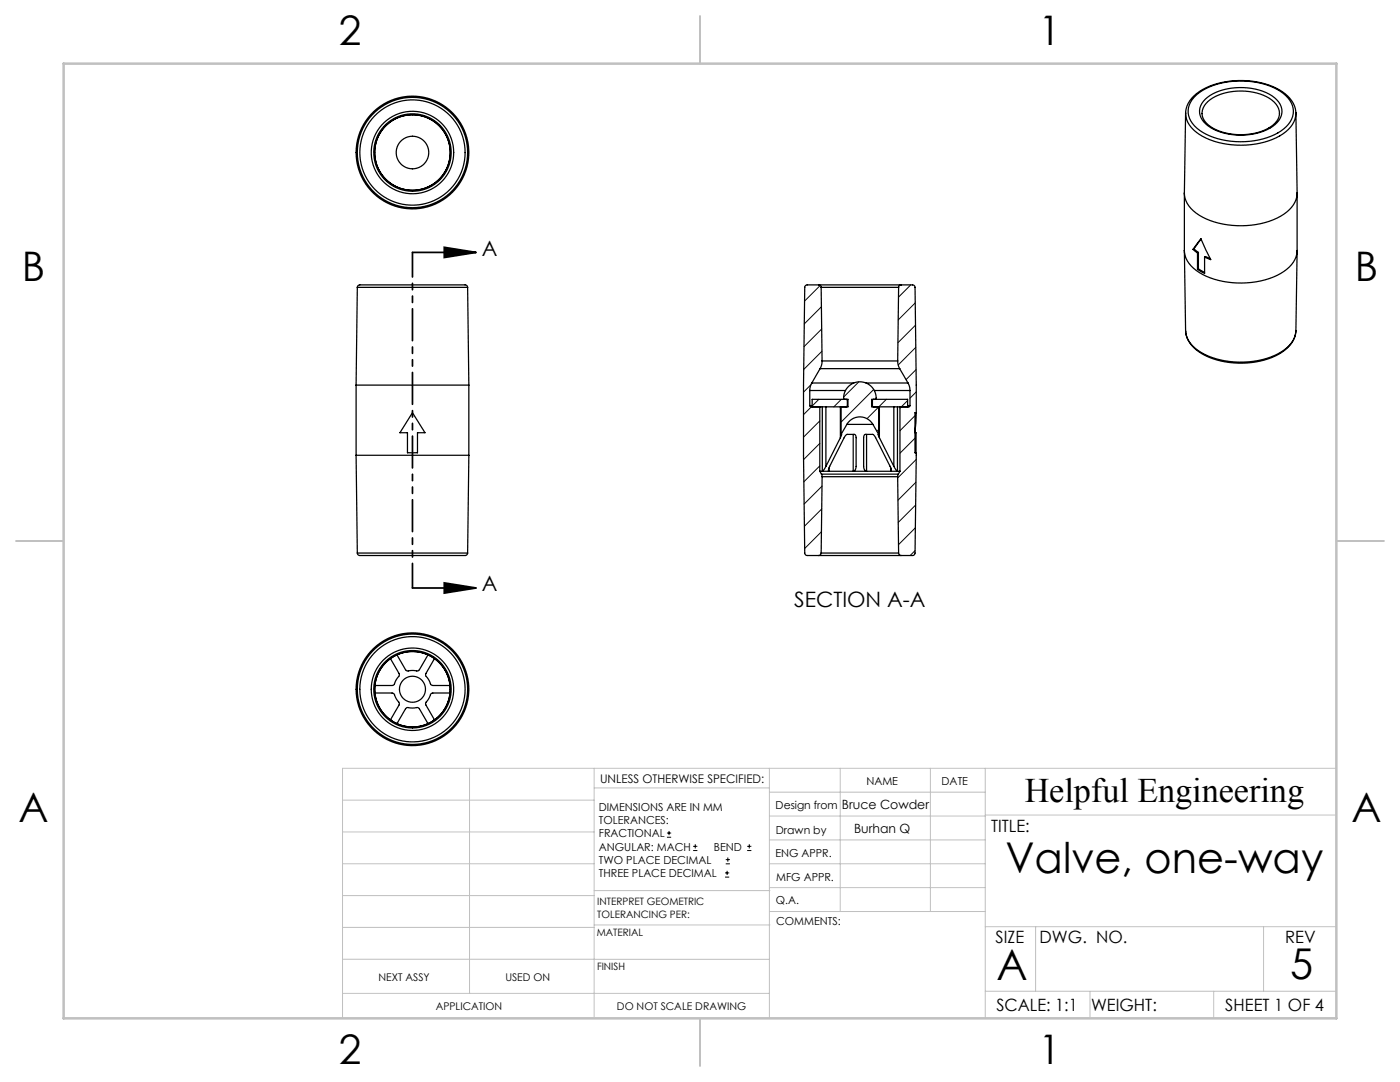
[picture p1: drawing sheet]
<svg xmlns="http://www.w3.org/2000/svg" width="279mm" height="216mm" viewBox="0 0 279 216" stroke-linecap="round" stroke-linejoin="round" font-family="sans-serif">
<g fill="none" stroke="#000" stroke-width=".2">
<path d="M163.7 57l-3.1 3.1M181.8 56.8l-2.5 2.5M161.8 76.8l-1.4 1.5M163.4 79.7l-1.3 1.3M163.9 61.2l-3.4 3.4M164 65.6l-3.5 3.6M164 70.1l-3.6 3.6M167.9 79.7l-1.5 1.5M171.4 76.2l-3 3M174.4 77.7l-6.5 6.5M176.9 79.7l-3.9 3.8M181.1 79.9l-1.5 1.5"/>
<path d="M182.7 60.4l-3.4 3.4M182.7 64.9l-3.5 3.5M182.8 69.3l-3.5 3.5M182.8 73.7l-2 2M182.9 78.2l-1.3 1.2M161.9 81.2l-1.5 1.5M163.6 84l-3.2 3.2M163.6 88.5l-3.2 3.2M163.6 93l-3.2 3.1M164 97l-3.5 3.6M175.4 85.7l-.4 .4M182.6 82.9l-3 3"/>
<path d="M182.6 87.4l-3 3M182.8 96.2l-3.6 3.6M182.8 91.7l-3.7 3.7M163.9 106.1l-3.3 3.3M164 101.6l-3.5 3.4M182.6 109.9l-1 .9M182.7 105.3l-3.4 3.4M182.7 100.8l-3.4 3.4M133.1 167.1h.8M133.1 166.2h.8M133.5 165.8v.8M138.3 169.7h.9"/>
<path d="M138.3 168.9h.9M138.8 168.5v.8M144.7 175h.8M144.7 174.2h.8M144.8 172.4h.9M144.8 171.5h.9M145.1 173.8v.8M145.3 171.1v.8M149.1 169.7h.9M149.1 168.9h.9M149.5 168.5v.8"/>
</g>
<path d="M82.3 50.4h12.7M88.7 49.4l6.3 1-6.3 1zM82.3 117.3h12.7M88.7 116.3l6.3 1-6.3 1z" fill="none" stroke="#000" stroke-width=".35"/>
<path d="M82.3 50.4v66.9" fill="none" stroke="#000" stroke-width=".35" stroke-dasharray="6.3 1.3 1.3 1.3 1.3 1.3" stroke-dashoffset="1.4"/>
<g fill="none" stroke="#c0c0c0" stroke-width=".2">
<path d="M68.4 159.7h50.2M93.7 153.3v44.9M118.6 153.3v49.9M118.6 157.2h34.9M153.5 153.3v49.9M153.5 158.1h43.1M167.7 153.3v28.6M185.7 153.3v28.6M196.6 153.3v49.9M266.7 153.3h-198.3v49.9M68.4 178.7h50.2M68.4 172.4h50.2"/>
<path d="M68.4 166h50.2M118.6 177.7h35.1M153.5 167.6h43.1M153.5 162.8h43.1M153.5 172.4h43.1M153.5 177.1h43.1M196.6 162.6h70.1M68.4 198.2h85.1M68.4 185.1h50.2M68.4 191.4h50.2M118.6 191.4h34.9M118.6 184.6h35.1"/>
<path d="M153.7 181.9h42.9M196.6 197.8h70.1M196.6 184.9h70.1M206.7 184.9v12.9M217.5 197.8v5.4M242.2 197.8v5.4M252.2 184.9v12.9"/>
</g>
<path d="M139.7 3.2v9.5M3.2 107.9h9.5M266.7 107.9h9.5M139.7 203.2v9.5" fill="none" stroke="#c0c0c0" stroke-width=".25"/>
<path d="M12.7 12.7h254v190.5h-254z" fill="none" stroke="#c0c0c0" stroke-width=".5"/>
<path d="M88.7 49.4l6.3 1-6.3 1zM88.7 116.3l6.3 1-6.3 1z" fill="#000"/>
<g fill="none" stroke="#000" stroke-width=".25">
<path d="M238.7 19a14.9 14.9 0 0 1 12.2-2.5 9.5 9.5 0 0 1 6.8 4.1 4.1 4.1 0 0 1-1.5 5.1 15.8 15.8 0 0 1-14 1.7 7.1 7.1 0 0 1-5-4.3 4.1 4.1 0 0 1 1.5-4.1zM240.5 19.8a11.9 11.9 0 0 1 10.8-1.8 5.8 5.8 0 0 1 4.5 3.7 3.8 3.8 0 0 1-2.4 3.9 12.6 12.6 0 0 1-12.3-.5 3.2 3.2 0 0 1-.6-5.3zM236.4 38.6a5.8 5.8 0 0 0 3.6 4.7 17.4 17.4 0 0 0 16.2-.6 5.3 5.3 0 0 0 2.7-4.1M236.4 38.6v11.4M236.6 22.6a5.5 5.5 0 0 0 3.4 4.6 17 17 0 0 0 16-.5 5.1 5.1 0 0 0 2.6-4.1M236.6 22.6l-.2 16M236.6 22.5v.1M241 20.3a11.5 11.5 0 0 1 11.8-1 3.7 3.7 0 0 1 2.5 3.7 5 5 0 0 1-3.6 3.2 11.9 11.9 0 0 1-10.5-1.2 2.85 2.85 0 0 1-.2-4.7zM258.6 22.5a5.7 5.7 0 0 0-3.3-4.6 16.7 16.7 0 0 0-16 .4 5.5 5.5 0 0 0-2.7 4.2M258.6 22.5v.1M258.6 22.6l.3 16M258.9 38.6v11.4"/>
<path d="M71.3 57.3l.2-.3 .3-.2h21l.4 .2 .1 .3M71.3 57.3h22M71.3 57.3l-.2 19.5M93.3 57.3l.3 19.5M163.4 56.8l-2.4 .1-.4 .3a1206.3 1206.3 0 0 0 0 53.3l.4 .3h2.4M163.4 56.8l.3 .2 .2 .3M163.4 56.8h16.4M163.9 57.3h15.4M163.9 57.3l.2 14.7M179.3 57.3l-.1 14.7M179.8 56.8l-.3 .2-.2 .3M179.8 56.8l2.4 .1 .4 .3 .3 25.1"/>
<path d="M236.4 50a5.8 5.8 0 0 0 3.6 4.8 17.4 17.4 0 0 0 16.2-.6 5.3 5.3 0 0 0 2.7-4.2M236.4 50l.2 16a5.3 5.3 0 0 0 3.1 4.3 16.8 16.8 0 0 0 16.6-.5 5 5 0 0 0 2.3-3.8l.3-16M238.1 49.8l1.6-2.2 1.9 4.2-1.2-.5M238.1 49.8l.9 .7M238.3 49.7l.9 .7M238.3 49.7l-.2 .1M239 50.5v3.2M239.2 53.6l1.2 .8M239.2 50.4v3.2M239.2 50.4l-.2 .1M239.2 53.6l-.2 .1M239.7 47.7l-1.4 2"/>
<path d="M240.4 51.3v3.3l-1.4-.9M240.4 51.3l.2-.1 .9 .4M71.1 76.8h22.5M71.1 76.8v14M93.6 76.8v14M161.6 77.9h7.1M161.6 77.9v3M162 76.4l-.3 .7-.1 .8M162 76.4h8.4M163.7 73.6h15.9M163.7 73.6l-1.7 2.8M164.1 72h15.1"/>
<path d="M164.1 72l-.1 .8-.3 .8M168.4 79.7a3.3 3.3 0 0 1 3.2-3.5 3.3 3.3 0 0 1 3.3 3.5M168.9 79.7l.2 .2v1.1l-.2 .2M172.8 76.4h8.4M174.4 79.7l-.3 .2v1.1l.3 .2M174.5 77.9h7.1M179.2 72l.1 .8 .3 .8M179.6 73.6l1.6 2.8M181.2 76.4l.3 .7 .1 .8M181.6 77.9v3M258.6 66a5.7 5.7 0 0 1-3.3 4.6 16.7 16.7 0 0 1-16-.4 5.5 5.5 0 0 1-2.7-4.1M71.1 90.8h22.5"/>
<path d="M71.1 90.8l.2 19.6M82.3 82.3l2.5 4h-1.5v4h-2v-4h-1.5zM93.6 90.8l-.3 19.6M161.6 80.9l.3 .3h7.3v-1.5h-7.1v1.5M161.6 80.9h.5M163.6 94h.5M163.6 81.2v12.8M163.6 94l.3 .6M163.9 94.6l.2 .5M163.9 94.6h15.4M164.1 95.1h15M164.1 95.1l-.2 15.3"/>
<path d="M164.1 94h1.3M164.1 81.2v12.8M164.8 93.1l-.7 .9M164.8 81.2v11.9M165.4 94l-.1-.1 .2-.7 3-5.9a1.05 1.05 0 0 1 1.4-.6 .63 .63 0 0 1 .7 0 .63 .63 0 0 1 .3 .6v5.8l-.2 .7-.4 .2M165.4 94h4.9M165.4 93.4v.6M167.7 87.3l-2.9 5.8M167.7 81.2v6.1M167.9 86.7h.1l-.3 .6M167.9 81.2v5.5M169 84.7a3 3 0 0 1 5.2 0"/>
<path d="M169 84.7h5.2M169 84.7l-1.1 2M170.3 94h2.6M170.3 86.7v7.3M172.9 94l-.3-.1-.2-.7v-5.9a.62 .62 0 0 1 .2-.6 .62 .62 0 0 1 .7 0h.2a.96 .96 0 0 1 1.3 .6l2.8 5.8 .3 .7-.1 .2M172.9 94h4.9M172.9 86.7v7.3M174.2 84.7l1.2 2M175.4 86.7h-.1l.2 .6M175.4 81.2v5.5M175.5 87.3l2.9 5.8M175.5 81.2v6.1"/>
<path d="M177.8 94h1.3M177.8 93.4v.6M178.4 93.1l.7 .9M178.4 81.2v11.9M179.1 94h.5M179.1 81.2v12.8M179.1 95.1l.2 15.3M179.3 94.6l-.2 .5M179.6 94l-.3 .6M179.6 81.2v12.8M181.1 80.9h.5M181.6 80.9l-.2 .3h-7.4v-1.5h7.1v1.5"/>
<path d="M182.6 86.3h.2v4M182.9 82.3h-.3v8h.3l-.3 20.1-.1 .2-.3 .2h-2.4M182.9 82.3l-.3 3.8M71.3 110.4l.2 .3 .3 .1h21l.4-.1 .1-.3M71.3 110.4h22M163.4 110.8h16.4M163.9 110.4l-.2 .3-.3 .1M163.9 110.4h15.4M179.3 110.4l.2 .3 .3 .1M74.8 138.3h3.5a1.03 1.03 0 0 1 .7 .9l.2 .4a1 1 0 0 1 .4 1.1l-1.7 2.9M77.9 131.4l1.7 3a.94 .94 0 0 1-.4 1.1l-.3 .5a.74 .74 0 0 1-.6 .8h-3.5M79.2 130.7l1.7 2.9a1 1 0 0 0 1.2 .2h.4a1.03 1.03 0 0 0 1.2-.2l1.7-2.9"/>
<path d="M86.7 131.4l-1.7 3a1 1 0 0 0 .5 1.1l.2 .3a1.03 1.03 0 0 0 .7 1h3.4M89.8 138.3h-3.4a1 1 0 0 0-.7 .9l-.4 .6a.76 .76 0 0 0-.3 .9l1.7 2.9M85.4 144.4l-1.7-3a.91 .91 0 0 0-1.2-.1h-.4a1.03 1.03 0 0 0-1.2 .1l-1.7 3"/>
<circle cx="82.3" cy="30.4" r="3.3"/>
<circle cx="82.3" cy="30.4" r="11"/>
<circle cx="82.3" cy="30.4" r="10.5"/>
<circle cx="82.3" cy="30.4" r="7.5"/>
<circle cx="82.3" cy="30.4" r="8.2"/>
<circle cx="82.3" cy="30.4" r="11.3"/>
<circle cx="82.3" cy="30.4" r="7.7"/>
<circle cx="82.3" cy="137.5" r="11.3"/>
<circle cx="82.3" cy="137.5" r="7.5"/>
<circle cx="82.3" cy="137.5" r="8.2"/>
<circle cx="82.3" cy="137.5" r="10.5"/>
<circle cx="82.3" cy="137.5" r="2.6"/>
<circle cx="82.3" cy="137.5" r="11"/>
<circle cx="82.3" cy="137.5" r="7.7"/>
</g>
<g font-size="8.5">
<text x="200.7" y="174.2">Valve, one-way</text>
<text x="198.9" y="195.5">A</text>
<text x="257.5" y="195.4">5</text>
</g>
<g font-size="8.1">
<text x="67.6" y="8.9">2</text>
<text x="207.3" y="8.9">1</text>
<text x="4.4" y="56.2">B</text>
<text x="270.4" y="56.2">B</text>
<text x="3.7" y="164.1">A</text>
<text x="269.7" y="164.1">A</text>
<text x="67.6" y="212.4">2</text>
<text x="207.3" y="212.4">1</text>
</g>
<text font-size="6.9" x="204.5" y="160.1">Helpful Engineering</text>
<g font-size="4.2">
<text x="96.1" y="51.1">A</text>
<text x="96.1" y="118">A</text>
<text x="158.5" y="121.1">SECTION A-A</text>
</g>
<g font-size="3.4">
<text x="197.8" y="166">TITLE:</text>
<text x="198.7" y="188.1">SIZE</text>
<text x="207.5" y="188.1">DWG. NO.</text>
<text x="256.5" y="188.2">REV</text>
<text x="198.8" y="201.7">SCALE: 1:1</text>
<text x="217.7" y="201.8">WEIGHT:</text>
<text x="244.5" y="201.7">SHEET 1 OF 4</text>
</g>
<g font-size="2.5">
<text x="168" y="161.4">Bruce Cowder</text>
<text x="170.5" y="166.2">Burhan Q</text>
</g>
<text font-size="2.4" x="119.8" y="156.2">UNLESS OTHERWISE SPECIFIED:</text>
<g font-size="2.2">
<text x="119.5" y="161.8">DIMENSIONS ARE IN MM</text>
<text x="154.8" y="161.4">Design from</text>
<text x="172.9" y="156.6">NAME</text>
<text x="187.9" y="156.7">DATE</text>
<text x="119.5" y="164.4">TOLERANCES:</text>
<text x="119.5" y="167.1">FRACTIONAL</text>
<text x="154.9" y="166.3">Drawn by</text>
<text x="119.5" y="169.7">ANGULAR: MACH</text>
<text x="119.5" y="172.4">TWO PLACE DECIMAL</text>
<text x="142.5" y="169.7">BEND</text>
<text x="154.8" y="171">ENG APPR.</text>
<text x="119.5" y="175">THREE PLACE DECIMAL</text>
<text x="154.9" y="175.7">MFG APPR.</text>
<text x="154.9" y="180.4">Q.A.</text>
<text x="154.9" y="184.6">COMMENTS:</text>
</g>
<g font-size="2.1">
<text x="75.5" y="195.7">NEXT ASSY</text>
<text x="100.9" y="195.7">USED ON</text>
<text x="86.9" y="201.5">APPLICATION</text>
<text x="123.1" y="201.6">DO NOT SCALE DRAWING</text>
</g>
<g font-size="2">
<text x="119.2" y="180.6">INTERPRET GEOMETRIC</text>
<text x="119.2" y="183.1">TOLERANCING PER:</text>
<text x="119.1" y="186.7">MATERIAL</text>
<text x="119.1" y="193.5">FINISH</text>
</g>
</svg>
